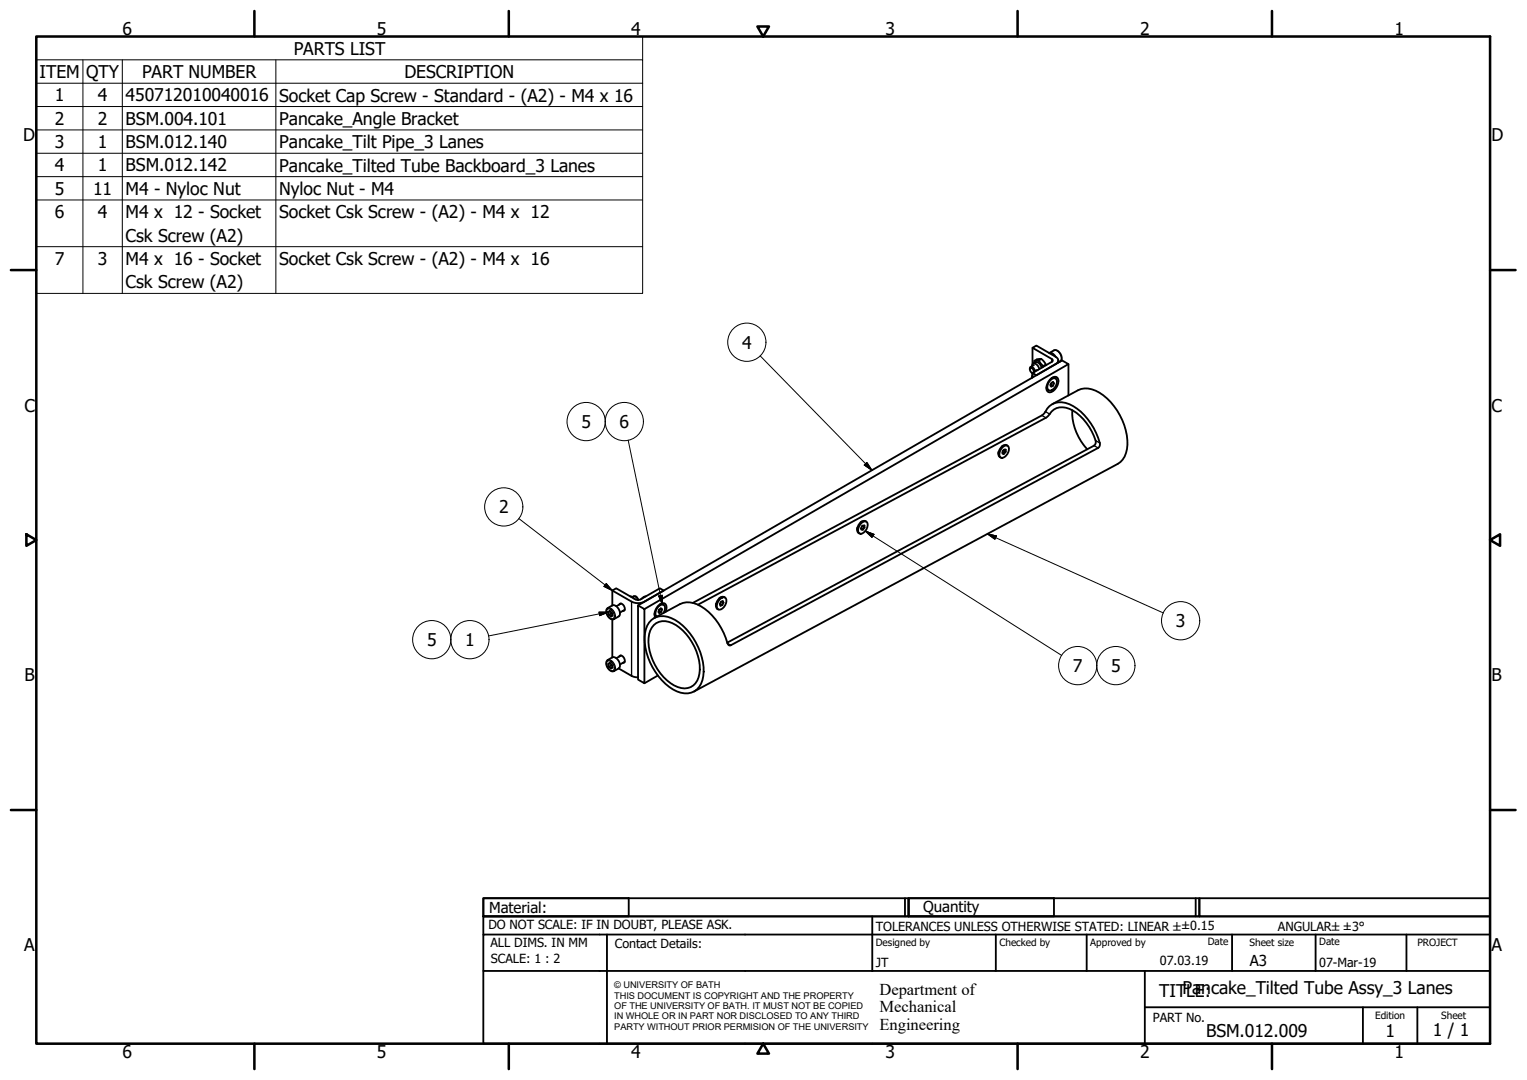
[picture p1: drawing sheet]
<svg xmlns="http://www.w3.org/2000/svg" width="420mm" height="297mm" viewBox="0 0 420 297" stroke-linecap="round" stroke-linejoin="round" font-family="sans-serif">
<!-- layer: Visible (ISO) -->
<g fill="none" stroke="#000" stroke-width=".51">
<path d="M284.1 95.7l1.1-.7 5.2 3.1a1.07 1.07 0 0 1 .8 1 1.07 1.07 0 0 1-.8 1l-5.2 3.1-1.1-.6 5.3-3.1 .3-.4-.3-.4zM284.1 95.7v4.4M284.2 100l.7-.4a1.62 1.62 0 0 1 1.7 1.5M284.5 99.9l.1-.7 1.2-.1 1.3 1.6-.1 .2M284.6 99.2a1.73 1.73 0 0 1 2.9 .6l.3 .7M286.5 98.7l-.7 .4M290.4 98.1a1.7 1.7 0 0 0-1.7-1l1.3-.7a1.93 1.93 0 0 1 1.8 .9 1.93 1.93 0 0 1-.1 2.1l-.5 .3M291.2 99.1v.6M283.4 101.6l.2-.7a1.07 1.07 0 0 1 1.2 1.2M283.9 102.5l.2 .1M283.9 100.7l.3-.7a1.55 1.55 0 0 1 1.8 1.5M284.1 102.6h.1"/>
<path d="M284.1 103l-.1 .9M284.1 102.6v1.2M284.4 102.4a.85 .85 0 0 0-1-1.1l.2 .9 .5 .4M284.5 100.4l-.9 .5M285.5 101.8l-.5 .1-.6 .5M287.8 100.3l-.7 .4M287.9 106.5l.2 .5 .4 .3M288.9 104.4a1.24 1.24 0 0 1 1.1-.8 1.24 1.24 0 0 1 1.2 .7 3.3 3.3 0 0 1-2.3 3.6 1.42 1.42 0 0 1-.7-2.4zM289.1 104.5a.96 .96 0 0 1 1.3-.4 .96 .96 0 0 1 .4 1.4 2.35 2.35 0 0 1-2.1 1.9 1.63 1.63 0 0 1 0-2.5zM289.1 105.7h.1M289.1 105.6v.1M289.4 104l.6-.1 .4 .2"/>
<path d="M289.6 105.2l.4 .2-.2 .7M289.6 111.1l7.1-3.8a6.4 6.4 0 0 1 6.9 1.4 17.1 17.1 0 0 1 6.5 14.8 5.5 5.5 0 0 1-2.6 4.1l-116.6 62.6M290 105.4l-.2-.3-.6 .3-.2 .6 .2 .4 .6-.3-.7-.4M294 100.1v8.7M295 112.8a14.9 14.9 0 0 0 4.1 10.8M274.7 124.3v.5M275.7 123.1a.99 .99 0 0 1 1.3-.6 .99 .99 0 0 1 .6 1.3 2.16 2.16 0 0 1-2.3 2 2.07 2.07 0 0 1 .4-2.7zM276 122.5l-.3 .3M276.1 123.9l.6 .4-.4 .5M276.1 123.9l-.1 .1M276.1 123.9h.1M276.7 124.3v-.6l-.4-.1-.5 .6v.6h.5l-.5-.2"/>
<path d="M277.2 122.6a1.45 1.45 0 0 0-2.1 .9 1.47 1.47 0 0 0 .3 2.4M235.8 145.2v.5M237.2 143.4l-.4 .2M237.2 143.7a.89 .89 0 0 1 1.1-.3 .89 .89 0 0 1 .4 1.2 2.28 2.28 0 0 1-2.2 2.1 2.08 2.08 0 0 1 .7-3zM237.2 144.8l.7 .3-.5 .6M237.9 145.1l-.1-.6h-.4l-.4 .6v.6h.4l-.4-.3M238.4 143.5a1.45 1.45 0 0 0-2.2 .9 1.5 1.5 0 0 0 .3 2.3M167 167.4l1.5-.9a2.02 2.02 0 0 1 1.7 3l-1.2 .8a2.02 2.02 0 0 1-2-2.9zM167.3 168.3l.5-.2 .6 .5 .2 .7-.5 .3-.6-.5zM167.8 168.1l-.5 .2M168.2 168.5v.2M168.2 168.7l-.7 .4"/>
<path d="M168.2 168.7l.2 .1M168.5 162.4l1-.6 5.3 3.1 .8 .1 .7-.1 5.3-3.1 1 .6-5.3 3.1-1.7 .4-1.8-.4zM168.5 162.4v4.1M168.5 170.4v10.4M170.4 166.3l.1-.2a1.25 1.25 0 0 1 1.2 .6 1.25 1.25 0 0 1 0 1.3h-.3M170.9 166l-1.3 .7M171.9 167.7l-1.3 .8M173.4 164l.6 .2 .5 .5M174.9 164l.4 .3 .3 .7-.2-.4a.88 .88 0 0 0-1.4-.4M175.6 166.5l1.7 1v20.4l-1.7-1zM175.6 166.5l116.6-67.4 1.8 1-116.7 67.4M177.7 164l-.6 .2-.5 .5"/>
<path d="M179.2 170.5a5.3 5.3 0 0 1 6.6 0 17.2 17.2 0 0 1 7.7 15.5 4.9 4.9 0 0 1-7.2 4.2 16.8 16.8 0 0 1-8.8-16 5.9 5.9 0 0 1 1.7-3.7zM179.9 171.9a4.6 4.6 0 0 1 6.1 0 14.8 14.8 0 0 1 6.4 13.4 4.3 4.3 0 0 1-6.9 3.2 14.7 14.7 0 0 1-6.9-14.1l.3-1zM181.3 167.9h.1M181.4 167.7l-.1 .2M181.6 166.2l.5-.1 .5 .3M181.8 167.4l.4 .2-.3-.3-.5 .4-.3 .6 .3 .3 .5-.3-.6-.4M182.2 167.6l-.3 .7M182.6 168.6a1.4 1.4 0 0 0-.3-2.3 2.3 2.3 0 0 0-1.6 3.3l-.4-.3-.2-.5M183.1 168.3a1.47 1.47 0 0 0-.6-2.4 3.1 3.1 0 0 0-2.2 3.9M190.6 165.8l96.1-51.5 .6-.5a5 5 0 0 1 7-2.6 16.6 16.6 0 0 1 8.4 11l-.5 1-101.1 54.3a.67 .67 0 0 1-.9-.6 16 16 0 0 0-9.4-11 5 5 0 0 0-3.7 .2l-7.1 3.9M192 166.3l96.4-51.9a4.5 4.5 0 0 1 6.9-1.4 14.9 14.9 0 0 1 6.2 8.6l-.5 1-100.9 54.1M197 166.1v.5"/>
<path d="M198.1 166h.1M198.3 164.6a.89 .89 0 0 1 1.1-.3 .89 .89 0 0 1 .5 1.1 2.32 2.32 0 0 1-2.2 2.2 2 2 0 0 1 .6-3zM198.3 164.3l-.4 .2M198.6 165.4l.5 .3-.2-.4-.5 .3-.3 .6 .1 .4 .6-.2M199.1 165.7l-.3 .7-.7-.4M199.5 164.3a1.45 1.45 0 0 0-2.1 1 1.5 1.5 0 0 0 .2 2.3M167 181.7l1.5-.9a2.03 2.03 0 0 1 1.7 3l-1.2 .8a2.02 2.02 0 0 1-2-2.9zM167.3 182.6l.5-.2 .6 .4 .2 .8-.5 .3-.6-.5zM167.8 182.4l-.5 .2M168.2 182.7v.3M168.2 183l-.7 .4M168.2 183l.2 .1"/>
<path d="M170.2 183.8l3.6 2.1 1.8 .4M170.4 180.6l.1-.3a1.25 1.25 0 0 1 1.2 .7 1.25 1.25 0 0 1 0 1.3h-.3M170.9 180.3l-1.3 .7M171.9 182l-1.3 .8M181 185.8l-3.7 2.1"/>
</g>
<!-- layer: Visible Narrow (ISO) -->
<path d="M289.4 98.7v.8M290 96.4a2.01 2.01 0 0 1 1.7 3M286.7 114.3l1.1 .6M287.7 113.2l1.1 .7M301 122.6l1.2 .6M301.5 121.2l1.1 .6M167.2 167.5a1.77 1.77 0 0 1 1.6 2.7 1.77 1.77 0 0 1-1.6-2.7zM167.2 167.2a2.02 2.02 0 0 1 1.8 3.1M173.8 165.5v20.4M200.2 176.9l.9 .6M167.2 181.8a1.77 1.77 0 0 1 1.6 2.7 1.77 1.77 0 0 1-1.6-2.7zM167.2 181.5a2.02 2.02 0 0 1 1.8 3.1" fill="none" stroke="#000" stroke-width=".36"/>
<!-- layer: Visible (ISO) -->
<circle cx="237.3" cy="144.7" r=".25" fill="#000"/>
<!-- layer: Symbol (ISO) -->
<g fill="none" stroke="#000" stroke-width=".28">
<path d="M10 16.5v-6.5h166.8v6.5M10 16.5h166.8v6.4M10 16.5v64.2h166.8v-57.8M22.8 16.5v64.2M33.7 16.5v64.2M75.9 16.5v64.2M10 22.9h166.8M10 29.3h166.8M10 35.7h166.8M10 42.1h166.8M10 48.6h166.8M10 55h166.8"/>
<path d="M10 67.8h166.8M209.2 97.9l30.7 31.4M172.8 121.1l9.5 45.2M237.8 127.9l.7-.7 1.4 2.1zM142.8 142.6l25.7 19.8M238.1 146.1l2.4 .9-.6 .8zM238.1 146.1l54 34.2M271.7 146.8l2.5 .6-.5 .9zM271.7 146.8l48.4 21.8M164.8 168.3h2.5l-2.3 1zM166.8 160.5l1.7 1.9-2.3-1.1zM167.3 168.3l-32.8 6.6"/>
<path d="M181.3 163.9l.9-.2 .1 2.6z"/>
<circle cx="205.5" cy="94.1" r="5.3"/>
<circle cx="161.3" cy="115.9" r="5.3"/>
<circle cx="171.8" cy="115.9" r="5.3"/>
<circle cx="138.6" cy="139.4" r="5.3"/>
<circle cx="118.8" cy="175.9" r="5.3"/>
<circle cx="129.3" cy="175.9" r="5.3"/>
<circle cx="324.9" cy="170.7" r="5.3"/>
<circle cx="296.5" cy="183.1" r="5.3"/>
<circle cx="307" cy="183.1" r="5.3"/>
</g>
<!-- layer: Border (ISO) -->
<g fill="none" stroke="#000" stroke-width=".7">
<path d="M10 10h400v277h-400zM70 3v7M140 3v7M208.4 7.3h3.2l-1.6 2.7zM280 3v7M350 3v7M3 74.3h7M410 74.3h7M7.3 146.9l2.7 1.6-2.7 1.6zM410 148.5l2.7-1.6v3.2zM3 222.8h7M410 222.8h7"/>
<path d="M70 287v7M140 287v7M210 287l1.6 2.8h-3.2zM280 287v7M350 287v7"/>
</g>
<!-- layer: Title (ISO) -->
<g fill="none" stroke="#000" stroke-width=".51">
<path d="M133 247h40v5h-40zM133 247h117v5h-117zM133 257v-5h277v5M133 257h277v30h-277zM167 257v30M240 252v15M249 247v5M250 247h40v5h-40zM250 247h80v5h-80zM274 257v10M299 257v10M329 247v5"/>
<path d="M330 247h80v5h-80zM339 257v10M362 257v10M387 257v10M133 267h277M315 277h95M315 267v20M375 277v10M390 277v10"/>
</g>
<!-- layer: Symbol (ISO) -->
<path d="M237.8 127.9l2.1 1.4zM237.8 127.9l.7-.7 1.4 2.1zM238.1 146.1l2.4 .9zM238.1 146.1l2.4 .9-.6 .8zM271.7 146.8l2.5 .6zM271.7 146.8l2.5 .6-.5 .9zM165 169.3l2.3-1zM164.8 168.3h2.5l-2.3 1zM166.2 161.3l2.3 1.1zM166.8 160.5l1.7 1.9-2.3-1.1zM181.3 163.9l1 2.4zM181.3 163.9l.9-.2 .1 2.6z" fill="#000" stroke="#000" stroke-width=".28"/>
<g font-size="4.8">
<text x="33.7" y="9.6">6</text>
<text x="103.7" y="9.6">5</text>
<text x="173.7" y="9.6">4</text>
<text x="243.7" y="9.6">3</text>
<text x="313.7" y="9.6">2</text>
<text x="383.7" y="9.6">1</text>
<text x="80.8" y="15">PARTS LIST</text>
<text x="10.9" y="21.4">ITEM</text>
<text x="23.7" y="21.5">QTY</text>
<text x="39.1" y="21.4">PART NUMBER</text>
<text x="111.3" y="21.5">DESCRIPTION</text>
<text x="15.1" y="27.9">1</text>
<text x="26.9" y="27.8">4</text>
<text x="34.6" y="27.9">450712010040016</text>
<text x="76.8" y="27.9">Socket Cap Screw - Standard - (A2) - M4 x 16</text>
<text x="15.1" y="34.3">2</text>
<text x="26.9" y="34.3">2</text>
<text x="34.6" y="34.3">BSM.004.101</text>
<text x="76.8" y="34.3">Pancake_Angle Bracket</text>
<text x="6.3" y="38.9">D</text>
<text x="15.1" y="40.7">3</text>
<text x="26.9" y="40.7">1</text>
<text x="34.6" y="40.7">BSM.012.140</text>
<text x="76.8" y="40.8">Pancake_Tilt Pipe_3 Lanes</text>
<text x="410.4" y="38.9">D</text>
<text x="15.1" y="47.1">4</text>
<text x="26.9" y="47.1">1</text>
<text x="34.6" y="47.1">BSM.012.142</text>
<text x="76.8" y="47.2">Pancake_Tilted Tube Backboard_3 Lanes</text>
<text x="15.1" y="53.5">5</text>
<text x="25.6" y="53.5">11</text>
<text x="34.6" y="53.6">M4 - Nyloc Nut</text>
<text x="76.8" y="53.6">Nyloc Nut - M4</text>
<text x="15.1" y="60">6</text>
<text x="26.9" y="60">4</text>
<text x="34.6" y="60">M4 x 12 - Socket</text>
<text x="76.8" y="60">Socket Csk Screw - (A2) - M4 x 12</text>
<text x="34.6" y="66.5">Csk Screw (A2)</text>
<text x="15.1" y="72.8">7</text>
<text x="26.9" y="72.8">3</text>
<text x="34.6" y="72.9">M4 x 16 - Socket</text>
<text x="76.8" y="72.9">Socket Csk Screw - (A2) - M4 x 16</text>
<text x="34.6" y="79.3">Csk Screw (A2)</text>
<text x="204.2" y="95.9">4</text>
<text x="6.7" y="113.2">C</text>
<text x="410.4" y="113.2">C</text>
<text x="160" y="117.7">5</text>
<text x="170.5" y="117.7">6</text>
<text x="137.3" y="141.2">2</text>
<text x="323.6" y="172.5">3</text>
<text x="117.5" y="177.7">5</text>
<text x="128" y="177.7">1</text>
<text x="295.2" y="184.8">7</text>
<text x="305.7" y="184.8">5</text>
<text x="6.8" y="187.4">B</text>
<text x="410.4" y="187.4">B</text>
<text x="6.7" y="261.7">A</text>
<text x="410.4" y="261.7">A</text>
<text x="319" y="274.2">TITPLaEn:cake_Tilted Tube Assy_3 Lanes</text>
<text x="331.9" y="285.3">BSM.012.009</text>
<text x="381.2" y="285.3">1</text>
<text x="394.2" y="285">1 / 1</text>
<text x="33.7" y="291">6</text>
<text x="103.7" y="290.9">5</text>
<text x="173.7" y="290.9">4</text>
<text x="243.7" y="291">3</text>
<text x="313.7" y="291">2</text>
<text x="383.7" y="290.9">1</text>
</g>
<g font-size="4.6">
<text x="242" y="273.7">Department of</text>
<text x="242" y="278.4">Mechanical</text>
<text x="242" y="283.2">Engineering</text>
</g>
<g font-size="4.1">
<text x="134.6" y="251.1">Material:</text>
<text x="254" y="250.8">Quantity</text>
<text x="343.9" y="265.6">A3</text>
</g>
<g font-size="3.5">
<text x="134.4" y="255.6">DO NOT SCALE: IF IN DOUBT, PLEASE ASK.</text>
<text x="241" y="256">TOLERANCES UNLESS OTHERWISE STATED: LINEAR ±±0.15</text>
<text x="351.6" y="256">ANGULAR±±3°</text>
<text x="134.9" y="260.6">ALL DIMS. IN MM</text>
<text x="169.2" y="260.6">Contact Details:</text>
<text x="135.1" y="264.8">SCALE: 1 : 2</text>
<text x="241" y="266">JT</text>
<text x="319.2" y="265.5">07.03.19</text>
<text x="363" y="266">07-Mar-19</text>
<text x="317.2" y="281.2">PART No.</text>
</g>
<g font-size="2.8">
<text x="241" y="260.1">Designed by</text>
<text x="275" y="260.1">Checked by</text>
<text x="300" y="260.1">Approved by</text>
<text x="332.3" y="260">Date</text>
<text x="343.8" y="260.1">Sheet size</text>
<text x="363" y="260">Date</text>
<text x="390" y="260.1">PROJECT</text>
<text x="378.4" y="280.1">Edition</text>
<text x="396.6" y="280.1">Sheet</text>
</g>
<g font-size="2.5">
<text x="169" y="271.9">© UNIVERSITY OF BATH</text>
<text x="169" y="274.7">THIS DOCUMENT IS COPYRIGHT AND THE PROPERTY</text>
<text x="169" y="277.5">OF THE UNIVERSITY OF BATH. IT MUST NOT BE COPIED</text>
<text x="169" y="280.4">IN WHOLE OR IN PART NOR DISCLOSED TO ANY THIRD</text>
<text x="169" y="283.2">PARTY WITHOUT PRIOR PERMISION OF THE UNIVERSITY</text>
</g>
</svg>
